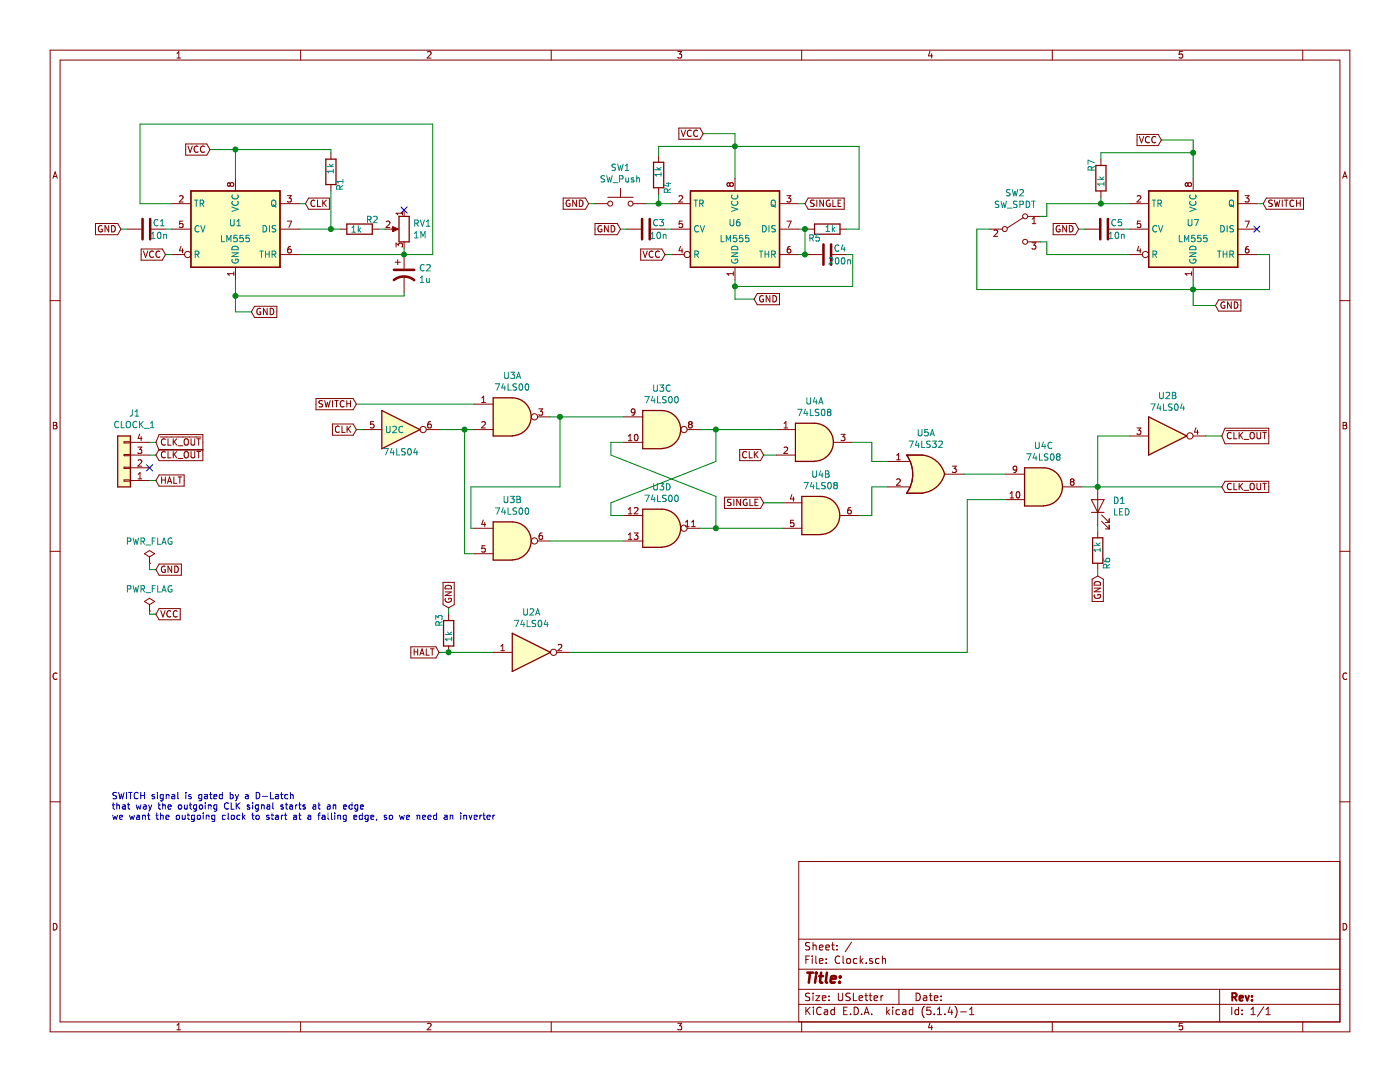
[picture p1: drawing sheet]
EESchema Schematic File Version 4
EELAYER 30 0
EELAYER END
$Descr USLetter 11000 8500
encoding utf-8
Sheet 1 1
Title ""
Date ""
Rev ""
Comp ""
Comment1 ""
Comment2 ""
Comment3 ""
Comment4 ""
$EndDescr
$Comp
L Timer:LM555 U1
U 1 1
P 1850 1800
F 0 "U1" H 1850 1850 50  0000 C CNN
F 1 "LM555" H 1850 1725 50  0000 C CNN
F 2 "" H 1850 1800 50  0001 C CNN
F 3 "http://www.ti.com/lit/ds/symlink/lm555.pdf" H 1850 1800 50  0001 C CNN
	1    1850 1800
	1    0    0    -1  
$EndComp
$Comp
L Timer:LM555 U6
U 1 1
P 5775 1800
F 0 "U6" H 5775 1850 50  0000 C CNN
F 1 "LM555" H 5775 1725 50  0000 C CNN
F 2 "" H 5775 1800 50  0001 C CNN
F 3 "http://www.ti.com/lit/ds/symlink/lm555.pdf" H 5775 1800 50  0001 C CNN
	1    5775 1800
	1    0    0    -1  
$EndComp
$Comp
L Timer:LM555 U7
U 1 1
P 9375 1800
F 0 "U7" H 9375 1850 50  0000 C CNN
F 1 "LM555" H 9375 1725 50  0000 C CNN
F 2 "" H 9375 1800 50  0001 C CNN
F 3 "http://www.ti.com/lit/ds/symlink/lm555.pdf" H 9375 1800 50  0001 C CNN
	1    9375 1800
	1    0    0    -1  
$EndComp
Text GLabel 1650 1175 0    50   Input ~ 0
VCC
Wire Wire Line
	1650 1175 1850 1175
Wire Wire Line
	1850 1175 1850 1400
Text GLabel 5525 1050 0    50   Input ~ 0
VCC
Wire Wire Line
	5525 1050 5775 1050
Wire Wire Line
	5775 1050 5775 1150
Text GLabel 9125 1100 0    50   Input ~ 0
VCC
Wire Wire Line
	9125 1100 9375 1100
Wire Wire Line
	9375 1100 9375 1200
Text GLabel 1975 2450 2    50   Input ~ 0
GND
Wire Wire Line
	1975 2450 1850 2450
Wire Wire Line
	1850 2450 1850 2325
Text GLabel 5925 2350 2    50   Input ~ 0
GND
Wire Wire Line
	5925 2350 5775 2350
Wire Wire Line
	5775 2350 5775 2250
Text GLabel 9550 2400 2    50   Input ~ 0
GND
Wire Wire Line
	9550 2400 9375 2400
Wire Wire Line
	9375 2400 9375 2275
$Comp
L Device:C C1
U 1 1
P 1150 1800
F 0 "C1" V 1100 1900 50  0000 C CNN
F 1 "10n" V 1200 1900 50  0000 C CNN
F 2 "" H 1188 1650 50  0001 C CNN
F 3 "~" H 1150 1800 50  0001 C CNN
	1    1150 1800
	0    1    1    0   
$EndComp
$Comp
L Device:C C3
U 1 1
P 5075 1800
F 0 "C3" V 5025 1900 50  0000 C CNN
F 1 "10n" V 5125 1900 50  0000 C CNN
F 2 "" H 5113 1650 50  0001 C CNN
F 3 "~" H 5075 1800 50  0001 C CNN
	1    5075 1800
	0    1    1    0   
$EndComp
$Comp
L Device:C C4
U 1 1
P 6500 2000
F 0 "C4" V 6450 2100 50  0000 C CNN
F 1 "200n" V 6550 2100 50  0000 C CNN
F 2 "" H 6538 1850 50  0001 C CNN
F 3 "~" H 6500 2000 50  0001 C CNN
	1    6500 2000
	0    1    1    0   
$EndComp
$Comp
L Device:C C5
U 1 1
P 8675 1800
F 0 "C5" V 8625 1900 50  0000 C CNN
F 1 "10n" V 8725 1900 50  0000 C CNN
F 2 "" H 8713 1650 50  0001 C CNN
F 3 "~" H 8675 1800 50  0001 C CNN
	1    8675 1800
	0    1    1    0   
$EndComp
Text GLabel 950  1800 0    50   Input ~ 0
GND
Text GLabel 4875 1800 0    50   Input ~ 0
GND
Text GLabel 8475 1800 0    50   Input ~ 0
GND
$Comp
L Device:R R2
U 1 1
P 2825 1800
F 0 "R2" V 2750 1900 50  0000 C CNN
F 1 "1k" V 2825 1775 50  0000 C CNN
F 2 "" V 2755 1800 50  0001 C CNN
F 3 "~" H 2825 1800 50  0001 C CNN
	1    2825 1800
	0    1    1    0   
$EndComp
$Comp
L Device:R R1
U 1 1
P 2600 1350
F 0 "R1" V 2525 1450 50  0000 C CNN
F 1 "1k" V 2600 1325 50  0000 C CNN
F 2 "" V 2530 1350 50  0001 C CNN
F 3 "~" H 2600 1350 50  0001 C CNN
	1    2600 1350
	-1   0    0    1   
$EndComp
Wire Wire Line
	1850 1175 2600 1175
Wire Wire Line
	2600 1175 2600 1200
Connection ~ 1850 1175
Wire Wire Line
	2600 1500 2600 1800
Wire Wire Line
	2600 1800 2675 1800
Wire Wire Line
	2600 1800 2350 1800
Connection ~ 2600 1800
$Comp
L Device:R_POT RV1
U 1 1
P 3175 1800
F 0 "RV1" H 3105 1846 50  0000 R CNN
F 1 "1M" H 3105 1755 50  0000 R CNN
F 2 "" H 3175 1800 50  0001 C CNN
F 3 "~" H 3175 1800 50  0001 C CNN
	1    3175 1800
	-1   0    0    -1  
$EndComp
Wire Wire Line
	2975 1800 3025 1800
Wire Wire Line
	2350 2000 3175 2000
Wire Wire Line
	3175 2000 3175 1950
$Comp
L Device:CP1 C2
U 1 1
P 3175 2150
F 0 "C2" H 3290 2196 50  0000 L CNN
F 1 "1u" H 3290 2105 50  0000 L CNN
F 2 "" H 3175 2150 50  0001 C CNN
F 3 "~" H 3175 2150 50  0001 C CNN
	1    3175 2150
	1    0    0    -1  
$EndComp
Connection ~ 3175 2000
Wire Wire Line
	3175 2300 3175 2325
Wire Wire Line
	3175 2325 1850 2325
Connection ~ 1850 2325
Wire Wire Line
	1850 2325 1850 2200
Wire Wire Line
	950  1800 1000 1800
Wire Wire Line
	1300 1800 1350 1800
Wire Wire Line
	3175 2000 3400 2000
Wire Wire Line
	3400 2000 3400 975 
Wire Wire Line
	3400 975  1100 975 
Wire Wire Line
	1100 975  1100 1600
Wire Wire Line
	1100 1600 1350 1600
Text GLabel 1300 2000 0    50   Input ~ 0
VCC
Wire Wire Line
	1300 2000 1350 2000
Text GLabel 2400 1600 2    50   Input ~ 0
CLK
Wire Wire Line
	2350 1600 2400 1600
$Comp
L Switch:SW_Push SW1
U 1 1
P 4875 1600
F 0 "SW1" H 4875 1885 50  0000 C CNN
F 1 "SW_Push" H 4875 1794 50  0000 C CNN
F 2 "" H 4875 1800 50  0001 C CNN
F 3 "~" H 4875 1800 50  0001 C CNN
	1    4875 1600
	1    0    0    -1  
$EndComp
$Comp
L Device:R R4
U 1 1
P 5175 1375
F 0 "R4" V 5100 1475 50  0000 C CNN
F 1 "1k" V 5175 1350 50  0000 C CNN
F 2 "" V 5105 1375 50  0001 C CNN
F 3 "~" H 5175 1375 50  0001 C CNN
	1    5175 1375
	-1   0    0    1   
$EndComp
Wire Wire Line
	5075 1600 5175 1600
Wire Wire Line
	5175 1525 5175 1600
Connection ~ 5175 1600
Wire Wire Line
	5175 1600 5275 1600
Wire Wire Line
	5175 1150 5775 1150
Wire Wire Line
	5175 1150 5175 1225
Connection ~ 5775 1150
Wire Wire Line
	5775 1150 5775 1400
Wire Wire Line
	4875 1800 4925 1800
Wire Wire Line
	5225 1800 5275 1800
Text GLabel 4625 1600 0    50   Input ~ 0
GND
Wire Wire Line
	4625 1600 4675 1600
Text GLabel 5225 2000 0    50   Input ~ 0
VCC
Wire Wire Line
	5225 2000 5275 2000
Wire Wire Line
	6275 2000 6325 2000
Wire Wire Line
	6325 2000 6325 1800
Wire Wire Line
	6325 1800 6275 1800
Text GLabel 6325 1600 2    50   Input ~ 0
SINGLE
Wire Wire Line
	6325 1600 6275 1600
Wire Wire Line
	6350 2000 6325 2000
Connection ~ 6325 2000
Wire Wire Line
	6650 2000 6700 2000
Wire Wire Line
	6700 2000 6700 2250
Wire Wire Line
	6700 2250 5775 2250
Connection ~ 5775 2250
Wire Wire Line
	5775 2250 5775 2200
$Comp
L Device:R R5
U 1 1
P 6500 1800
F 0 "R5" V 6425 1900 50  0000 C CNN
F 1 "1k" V 6500 1775 50  0000 C CNN
F 2 "" V 6430 1800 50  0001 C CNN
F 3 "~" H 6500 1800 50  0001 C CNN
	1    6500 1800
	0    -1   -1   0   
$EndComp
Wire Wire Line
	6325 1800 6350 1800
Connection ~ 6325 1800
Wire Wire Line
	6650 1800 6750 1800
Wire Wire Line
	6750 1800 6750 1150
Wire Wire Line
	6750 1150 5775 1150
Wire Wire Line
	8475 1800 8525 1800
Wire Wire Line
	8825 1800 8875 1800
NoConn ~ 9875 1800
Wire Wire Line
	9875 2000 9975 2000
Wire Wire Line
	9975 2000 9975 2275
Wire Wire Line
	9975 2275 9375 2275
Connection ~ 9375 2275
Wire Wire Line
	9375 2275 9375 2200
Text GLabel 9925 1600 2    50   Input ~ 0
SWITCH
Wire Wire Line
	9875 1600 9925 1600
$Comp
L Switch:SW_SPDT SW2
U 1 1
P 7975 1800
F 0 "SW2" H 7975 2085 50  0000 C CNN
F 1 "SW_SPDT" H 7975 1994 50  0000 C CNN
F 2 "" H 7975 1800 50  0001 C CNN
F 3 "~" H 7975 1800 50  0001 C CNN
	1    7975 1800
	1    0    0    -1  
$EndComp
Wire Wire Line
	8175 1900 8225 1900
Wire Wire Line
	8225 1900 8225 2000
Wire Wire Line
	8225 2000 8875 2000
Wire Wire Line
	8175 1700 8225 1700
Wire Wire Line
	8225 1700 8225 1600
Wire Wire Line
	8225 1600 8650 1600
Wire Wire Line
	7775 1800 7675 1800
Wire Wire Line
	7675 1800 7675 2275
Wire Wire Line
	7675 2275 9375 2275
$Comp
L Device:R R7
U 1 1
P 8650 1400
F 0 "R7" V 8575 1500 50  0000 C CNN
F 1 "1k" V 8650 1375 50  0000 C CNN
F 2 "" V 8580 1400 50  0001 C CNN
F 3 "~" H 8650 1400 50  0001 C CNN
	1    8650 1400
	1    0    0    -1  
$EndComp
Wire Wire Line
	8650 1550 8650 1600
Connection ~ 8650 1600
Wire Wire Line
	8650 1600 8875 1600
Wire Wire Line
	8650 1250 8650 1200
Wire Wire Line
	8650 1200 9375 1200
Connection ~ 9375 1200
Wire Wire Line
	9375 1200 9375 1400
$Comp
L 74xx:74LS04 U2
U 1 1
P 4175 5125
F 0 "U2" H 4175 5442 50  0000 C CNN
F 1 "74LS04" H 4175 5351 50  0000 C CNN
F 2 "" H 4175 5125 50  0001 C CNN
F 3 "http://www.ti.com/lit/gpn/sn74LS04" H 4175 5125 50  0001 C CNN
	1    4175 5125
	1    0    0    -1  
$EndComp
$Comp
L 74xx:74LS08 U4
U 1 1
P 6400 3475
F 0 "U4" H 6400 3800 50  0000 C CNN
F 1 "74LS08" H 6400 3709 50  0000 C CNN
F 2 "" H 6400 3475 50  0001 C CNN
F 3 "http://www.ti.com/lit/gpn/sn74LS08" H 6400 3475 50  0001 C CNN
	1    6400 3475
	1    0    0    -1  
$EndComp
$Comp
L 74xx:74LS32 U5
U 1 1
P 7275 3725
F 0 "U5" H 7275 4050 50  0000 C CNN
F 1 "74LS32" H 7275 3959 50  0000 C CNN
F 2 "" H 7275 3725 50  0001 C CNN
F 3 "http://www.ti.com/lit/gpn/sn74LS32" H 7275 3725 50  0001 C CNN
	1    7275 3725
	1    0    0    -1  
$EndComp
$Comp
L 74xx:74LS08 U4
U 2 1
P 6450 4050
F 0 "U4" H 6450 4375 50  0000 C CNN
F 1 "74LS08" H 6450 4284 50  0000 C CNN
F 2 "" H 6450 4050 50  0001 C CNN
F 3 "http://www.ti.com/lit/gpn/sn74LS08" H 6450 4050 50  0001 C CNN
	2    6450 4050
	1    0    0    -1  
$EndComp
$Comp
L 74xx:74LS08 U4
U 3 1
P 8200 3825
F 0 "U4" H 8200 4150 50  0000 C CNN
F 1 "74LS08" H 8200 4059 50  0000 C CNN
F 2 "" H 8200 3825 50  0001 C CNN
F 3 "http://www.ti.com/lit/gpn/sn74LS08" H 8200 3825 50  0001 C CNN
	3    8200 3825
	1    0    0    -1  
$EndComp
$Comp
L 74xx:74LS00 U3
U 1 1
P 4025 3275
F 0 "U3" H 4025 3600 50  0000 C CNN
F 1 "74LS00" H 4025 3509 50  0000 C CNN
F 2 "" H 4025 3275 50  0001 C CNN
F 3 "http://www.ti.com/lit/gpn/sn74ls00" H 4025 3275 50  0001 C CNN
	1    4025 3275
	1    0    0    -1  
$EndComp
Text GLabel 6000 3575 0    50   Input ~ 0
CLK
Text GLabel 2800 3375 0    50   Input ~ 0
CLK
$Comp
L 74xx:74LS00 U3
U 2 1
P 4025 4250
F 0 "U3" H 4025 4575 50  0000 C CNN
F 1 "74LS00" H 4025 4484 50  0000 C CNN
F 2 "" H 4025 4250 50  0001 C CNN
F 3 "http://www.ti.com/lit/gpn/sn74ls00" H 4025 4250 50  0001 C CNN
	2    4025 4250
	1    0    0    -1  
$EndComp
$Comp
L 74xx:74LS00 U3
U 3 1
P 5200 3375
F 0 "U3" H 5200 3700 50  0000 C CNN
F 1 "74LS00" H 5200 3609 50  0000 C CNN
F 2 "" H 5200 3375 50  0001 C CNN
F 3 "http://www.ti.com/lit/gpn/sn74ls00" H 5200 3375 50  0001 C CNN
	3    5200 3375
	1    0    0    -1  
$EndComp
$Comp
L 74xx:74LS00 U3
U 4 1
P 5200 4150
F 0 "U3" H 5200 4475 50  0000 C CNN
F 1 "74LS00" H 5200 4384 50  0000 C CNN
F 2 "" H 5200 4150 50  0001 C CNN
F 3 "http://www.ti.com/lit/gpn/sn74ls00" H 5200 4150 50  0001 C CNN
	4    5200 4150
	1    0    0    -1  
$EndComp
Wire Wire Line
	5500 3375 5625 3375
Wire Wire Line
	5625 3375 5625 3625
Wire Wire Line
	5500 4150 5625 4150
Wire Wire Line
	5625 4150 5625 3900
Wire Wire Line
	4900 3475 4800 3475
Wire Wire Line
	4800 3475 4800 3575
Wire Wire Line
	4900 4050 4800 4050
Wire Wire Line
	4800 4050 4800 3950
Wire Wire Line
	5625 3625 4800 3950
Wire Wire Line
	5625 3900 4800 3575
Wire Wire Line
	4325 3275 4400 3275
Wire Wire Line
	4325 4250 4900 4250
Wire Wire Line
	3725 3375 3650 3375
Wire Wire Line
	3650 3375 3650 4350
Wire Wire Line
	3650 4350 3725 4350
Connection ~ 3650 3375
Wire Wire Line
	3650 3375 3450 3375
Wire Wire Line
	4400 3275 4400 3825
Wire Wire Line
	4400 3825 3700 3825
Wire Wire Line
	3700 3825 3700 4150
Wire Wire Line
	3700 4150 3725 4150
Connection ~ 4400 3275
Wire Wire Line
	4400 3275 4900 3275
Wire Wire Line
	6000 3575 6100 3575
Text GLabel 2800 3175 0    50   Input ~ 0
SWITCH
Wire Wire Line
	6975 3825 6850 3825
Wire Wire Line
	6850 3825 6850 4050
Wire Wire Line
	6850 4050 6750 4050
Wire Wire Line
	6975 3625 6850 3625
Wire Wire Line
	6850 3625 6850 3475
Wire Wire Line
	6850 3475 6700 3475
Text GLabel 6000 3950 0    50   Input ~ 0
SINGLE
Wire Wire Line
	6150 3950 6000 3950
Wire Wire Line
	7575 3725 7900 3725
Wire Wire Line
	7600 3925 7900 3925
Text GLabel 3450 5125 0    50   Input ~ 0
HALT
Wire Wire Line
	3450 5125 3525 5125
$Comp
L Device:LED D1
U 1 1
P 8625 3975
F 0 "D1" V 8664 3858 50  0000 R CNN
F 1 "LED" V 8573 3858 50  0000 R CNN
F 2 "" H 8625 3975 50  0001 C CNN
F 3 "~" H 8625 3975 50  0001 C CNN
	1    8625 3975
	0    -1   -1   0   
$EndComp
$Comp
L Device:R R6
U 1 1
P 8625 4325
F 0 "R6" V 8550 4425 50  0000 C CNN
F 1 "1k" V 8625 4300 50  0000 C CNN
F 2 "" V 8555 4325 50  0001 C CNN
F 3 "~" H 8625 4325 50  0001 C CNN
	1    8625 4325
	-1   0    0    1   
$EndComp
Text GLabel 8625 4525 3    50   Input ~ 0
GND
$Comp
L 74xx:74LS04 U2
U 2 1
P 9175 3425
F 0 "U2" H 9175 3742 50  0000 C CNN
F 1 "74LS04" H 9175 3651 50  0000 C CNN
F 2 "" H 9175 3425 50  0001 C CNN
F 3 "http://www.ti.com/lit/gpn/sn74LS04" H 9175 3425 50  0001 C CNN
	2    9175 3425
	1    0    0    -1  
$EndComp
Text GLabel 9600 3825 2    50   Input ~ 0
CLK_OUT
Text GLabel 9600 3425 2    50   Input ~ 0
~CLK_OUT
Wire Wire Line
	8500 3825 8625 3825
Wire Wire Line
	8625 3825 9600 3825
Connection ~ 8625 3825
Wire Wire Line
	8625 3825 8625 3425
Wire Wire Line
	8625 3425 8875 3425
Wire Wire Line
	9475 3425 9600 3425
Wire Wire Line
	8625 4525 8625 4475
Wire Wire Line
	8625 4125 8625 4175
$Comp
L Device:R R3
U 1 1
P 3525 4975
F 0 "R3" V 3450 5075 50  0000 C CNN
F 1 "1k" V 3525 4950 50  0000 C CNN
F 2 "" V 3455 4975 50  0001 C CNN
F 3 "~" H 3525 4975 50  0001 C CNN
	1    3525 4975
	1    0    0    -1  
$EndComp
Text GLabel 3525 4775 1    50   Input ~ 0
GND
Wire Wire Line
	3525 4775 3525 4825
Connection ~ 3525 5125
$Comp
L Connector_Generic:Conn_01x04 J1
U 1 1
P 975 3675
F 0 "J1" H 893 3250 50  0000 C CNN
F 1 "CLOCK_1" H 893 3341 50  0000 C CNN
F 2 "" H 975 3675 50  0001 C CNN
F 3 "~" H 975 3675 50  0001 C CNN
	1    975  3675
	-1   0    0    1   
$EndComp
Text GLabel 1225 3775 2    50   Input ~ 0
HALT
Wire Wire Line
	1225 3775 1175 3775
Text GLabel 1225 3575 2    50   Input ~ 0
CLK_OUT
Text GLabel 1225 3475 2    50   Input ~ 0
~CLK_OUT
Wire Wire Line
	1225 3475 1175 3475
Wire Wire Line
	1175 3575 1225 3575
NoConn ~ 1175 3675
Text GLabel 1225 4475 2    50   Input ~ 0
GND
Text GLabel 1225 4825 2    50   Input ~ 0
VCC
$Comp
L power:PWR_FLAG #FLG0101
U 1 1
P 1175 4800
F 0 "#FLG0101" H 1175 4875 50  0001 C CNN
F 1 "PWR_FLAG" H 1175 4973 50  0000 C CNN
F 2 "" H 1175 4800 50  0001 C CNN
F 3 "~" H 1175 4800 50  0001 C CNN
	1    1175 4800
	1    0    0    -1  
$EndComp
$Comp
L power:PWR_FLAG #FLG0102
U 1 1
P 1175 4425
F 0 "#FLG0102" H 1175 4500 50  0001 C CNN
F 1 "PWR_FLAG" H 1175 4598 50  0000 C CNN
F 2 "" H 1175 4425 50  0001 C CNN
F 3 "~" H 1175 4425 50  0001 C CNN
	1    1175 4425
	1    0    0    -1  
$EndComp
Wire Wire Line
	1175 4425 1175 4475
Wire Wire Line
	1175 4475 1225 4475
Wire Wire Line
	1175 4800 1175 4825
Wire Wire Line
	1175 4825 1225 4825
NoConn ~ 3175 1650
Text Notes 875  6450 0    50   ~ 0
SWITCH signal is gated by a D-Latch\nthat way the outgoing CLK signal starts at an edge\nwe want the outgoing clock to start at a falling edge, so we need an inverter\n
Wire Wire Line
	5625 3375 6100 3375
Connection ~ 5625 3375
Wire Wire Line
	5625 4150 6150 4150
Connection ~ 5625 4150
Wire Wire Line
	2800 3175 3725 3175
Wire Wire Line
	3525 5125 3875 5125
Wire Wire Line
	4475 5125 7600 5125
Wire Wire Line
	7600 5125 7600 3925
$Comp
L 74xx:74LS04 U2
U 3 1
P 3150 3375
F 0 "U2" H 3100 3375 50  0000 C CNN
F 1 "74LS04" H 3150 3200 50  0000 C CNN
F 2 "" H 3150 3375 50  0001 C CNN
F 3 "http://www.ti.com/lit/gpn/sn74LS04" H 3150 3375 50  0001 C CNN
	3    3150 3375
	1    0    0    -1  
$EndComp
Wire Wire Line
	2800 3375 2850 3375
$EndSCHEMATC
